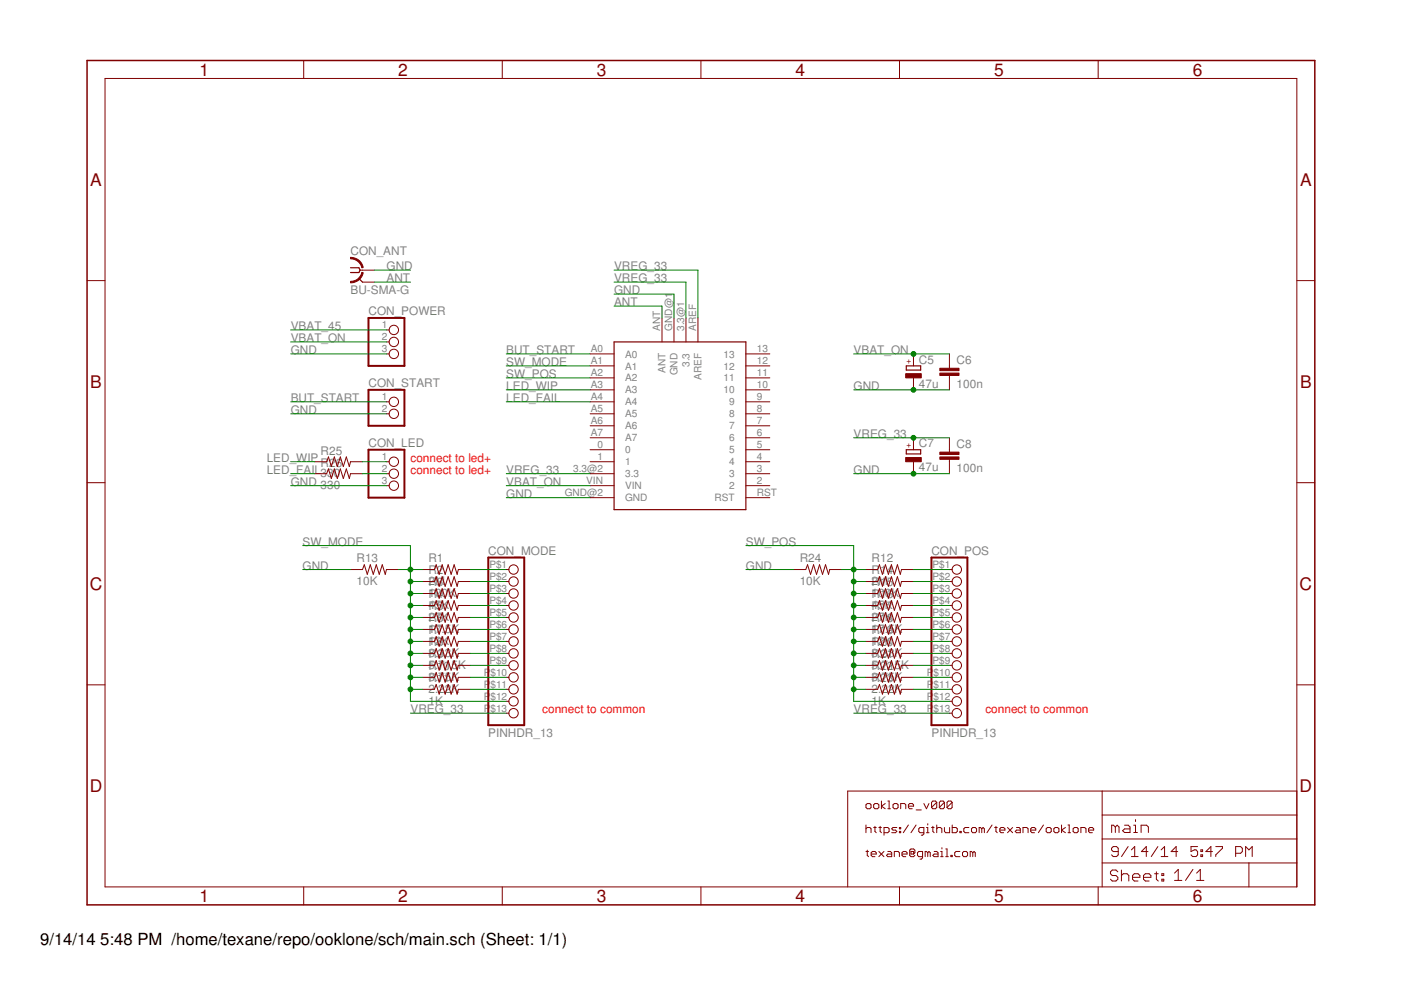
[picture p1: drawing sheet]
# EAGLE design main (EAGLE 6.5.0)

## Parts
C5  47u  CPOL-EUD  [PANASONIC_D]
C6  100n  C-EUC1206K  [C1206K]
C7  47u  CPOL-EUD  [PANASONIC_D]
C8  100n  C-EUC1206K  [C1206K]
CON_ANT  BU-SMA-G  [BU-SMA-G]
CON_LED  PINHD-1X3  [1X03]
CON_MODE  PINHDR_13  [PINHDR_13]
CON_POS  PINHDR_13  [PINHDR_13]
CON_POWER  PINHD-1X3  [1X03]
CON_START  PINHD-1X2  [1X02]
R1  2M  R-US_R1206  [R1206]
R2  100K  R-US_R1206  [R1206]
R3  45K  R-US_R1206  [R1206]
R4  27K  R-US_R1206  [R1206]
R5  17.5K  R-US_R1206  [R1206]
R6  12K  R-US_R1206  [R1206]
R7  8.33K  R-US_R1206  [R1206]
R8  5.715K  R-US_R1206  [R1206]
R9  3.75K  R-US_R1206  [R1206]
R10  2.22K  R-US_R1206  [R1206]
R11  1K  R-US_R1206  [R1206]
R12  2M  R-US_R1206  [R1206]
R13  10K  R-US_R1206  [R1206]
R14  100K  R-US_R1206  [R1206]
R15  45K  R-US_R1206  [R1206]
R16  27K  R-US_R1206  [R1206]
R17  17.5K  R-US_R1206  [R1206]
R18  12K  R-US_R1206  [R1206]
R19  8.33K  R-US_R1206  [R1206]
R20  5.715K  R-US_R1206  [R1206]
R21  3.75K  R-US_R1206  [R1206]
R22  2.22K  R-US_R1206  [R1206]
R23  1K  R-US_R1206  [R1206]
R24  10K  R-US_R1206  [R1206]
R25  330  R-US_R1206  [R1206]
R26  330  R-US_R1206  [R1206]
U$1  MOTEINO_USB_R4  [MOTEINO_USB_R4]

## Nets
ANT: CON_ANT.1 U$1.ANT
BUT_START: CON_START.1 U$1.A0
GND: C5.- C6.2 C7.- C8.2 CON_ANT.2 CON_ANT.3 CON_ANT.4 CON_ANT.5 CON_LED.3 CON_POWER.3 CON_START.2 R13.1 R24.1 U$1.GND@1(GND) U$1.GND@2(GND)
LED_FAIL: R26.1 U$1.A4
LED_WIP: R25.1 U$1.A3
N$1: CON_MODE.P$1 R1.2
N$2: CON_MODE.P$2 R2.2
N$3: CON_MODE.P$3 R3.2
N$5: CON_MODE.P$4 R4.2
N$6: CON_MODE.P$5 R5.2
N$7: CON_MODE.P$6 R6.2
N$8: CON_MODE.P$7 R7.2
N$9: CON_MODE.P$8 R8.2
N$10: CON_MODE.P$9 R9.2
N$11: CON_MODE.P$10 R10.2
N$12: CON_MODE.P$11 R11.2
N$13: CON_POS.P$1 R12.2
N$14: CON_POS.P$2 R14.2
N$15: CON_POS.P$3 R15.2
N$16: CON_POS.P$4 R16.2
N$17: CON_POS.P$5 R17.2
N$18: CON_POS.P$6 R18.2
N$19: CON_POS.P$7 R19.2
N$20: CON_POS.P$8 R20.2
N$21: CON_POS.P$9 R21.2
N$22: CON_POS.P$10 R22.2
N$23: CON_POS.P$11 R23.2
N$24: CON_LED.1 R25.2
N$25: CON_LED.2 R26.2
SW_MODE: CON_MODE.P$12 R1.1 R2.1 R3.1 R4.1 R5.1 R6.1 R7.1 R8.1 R9.1 R10.1 R11.1 R13.2 U$1.A1
SW_POS: CON_POS.P$12 R12.1 R14.1 R15.1 R16.1 R17.1 R18.1 R19.1 R20.1 R21.1 R22.1 R23.1 R24.2 U$1.A2
VBAT_45: CON_POWER.1
VBAT_ON: C5.+ C6.1 CON_POWER.2 U$1.VIN
VREG_33: C7.+ C8.1 CON_MODE.P$13 CON_POS.P$13 U$1.3.3@1(3.3) U$1.3.3@2(3.3) U$1.AREF
Unconnected: U$1.0 U$1.1 U$1.2 U$1.3 U$1.4 U$1.5 U$1.6 U$1.7 U$1.8 U$1.9 U$1.10 U$1.11 U$1.12 U$1.13 U$1.A5 U$1.A6 U$1.A7 U$1.RST

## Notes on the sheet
- connect to led+
- connect to led+
- connect to common | connect to common
- ooklone_v001
- https://github.com/texane/ooklone
- texane@gmail.com
